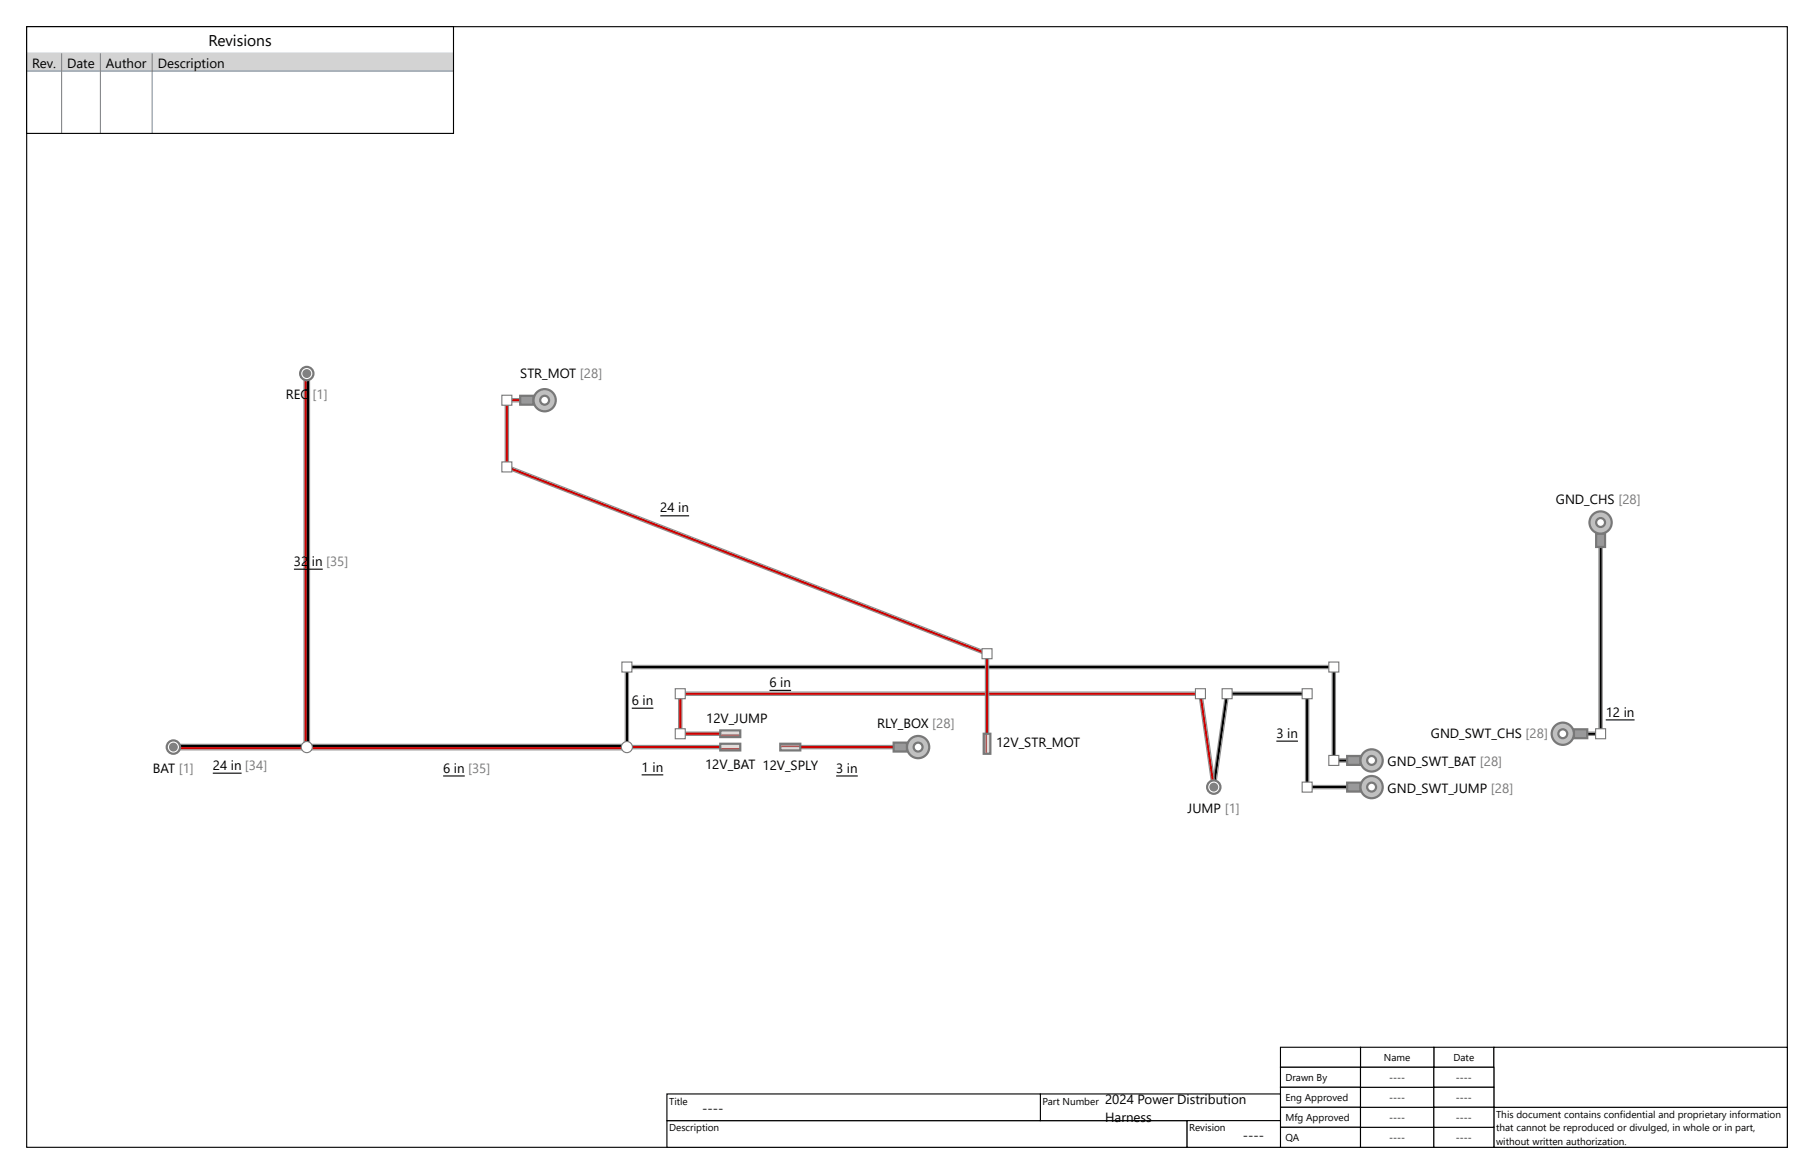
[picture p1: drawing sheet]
<svg xmlns="http://www.w3.org/2000/svg" width="432mm" height="279mm" viewBox="0 0 432 279" stroke-linecap="round" stroke-linejoin="round" font-family="sans-serif">
<path d="M6.3 6.3h419.1v266.7h-419.1z" fill="none" stroke="#000" stroke-width=".26"/>
<g fill="#fff" stroke="#000" stroke-width=".26">
<path d="M158.7 266.7h123.9v6.4h-123.9z" fill-rule="evenodd"/>
<path d="M341.3 249.2h14.3v4.8h-14.3z" fill-rule="evenodd"/>
<path d="M323.8 249.2h17.5v4.8h-17.5z" fill-rule="evenodd"/>
<path d="M304.8 249.2h19v4.8h-19z" fill-rule="evenodd"/>
<path d="M304.8 254h19v4.8h-19z" fill-rule="evenodd"/>
<path d="M304.8 258.8h19v4.7h-19z" fill-rule="evenodd"/>
<path d="M304.8 263.5h19v4.8h-19z" fill-rule="evenodd"/>
<path d="M304.8 268.3h19v4.8h-19z" fill-rule="evenodd"/>
<path d="M355.6 263.5h69.8v9.5h-69.8z" fill-rule="evenodd"/>
<path d="M247.6 260.3h57.2v6.4h-57.2z" fill-rule="evenodd"/>
<path d="M282.6 266.7h22.2v6.4h-22.2z" fill-rule="evenodd"/>
<path d="M158.8 260.3h88.8v6.4h-88.8z" fill-rule="evenodd"/>
<path d="M355.6 249.2h69.8v14.3h-69.8z" fill-rule="evenodd"/>
<path d="M323.8 268.3h17.5v4.8h-17.5z" fill-rule="evenodd"/>
<path d="M323.8 263.5h17.5v4.8h-17.5z" fill-rule="evenodd"/>
<path d="M323.8 258.8h17.5v4.7h-17.5z" fill-rule="evenodd"/>
<path d="M323.8 254h17.5v4.8h-17.5z" fill-rule="evenodd"/>
<path d="M341.3 254h14.3v4.8h-14.3z" fill-rule="evenodd"/>
<path d="M341.3 258.8h14.3v4.7h-14.3z" fill-rule="evenodd"/>
<path d="M341.3 268.3h14.3v4.8h-14.3z" fill-rule="evenodd"/>
<path d="M341.3 263.5h14.3v4.8h-14.3z" fill-rule="evenodd"/>
</g>
<path d="M6.3 6.4h101.6v25.4h-101.6z" fill-rule="evenodd" fill="#fff"/>
<path d="M6.3 12.7h101.6" fill="none" stroke="#708090" stroke-width=".24"/>
<path d="M6.3 12.7h101.6v4.2h-101.6z" fill-rule="evenodd" fill="#d3d3d3"/>
<path d="M6.3 16.9h101.6M14.7 12.7v19.1M23.9 12.7v19.1M36.2 12.7v19.1" fill="none" stroke="#708090" stroke-width=".24"/>
<path d="M6.3 6.4h101.6v25.4h-101.6z" fill="none" stroke="#000" stroke-width=".26"/>
<path d="M72.4 88.9v88.9M73.7 88.9v88.9M148.8 158.7v19.1M149.2 159.1h168.3M149.2 158.4h168.3M149.6 158.7v19.1M317.1 158.7v22.3M317.9 158.7v22.3M41.3 177.1h107.9M41.3 178.5h107.9M317.5 181.4h3.2M317.5 180.6h3.2" fill="none" stroke="#8c8c8c" stroke-width=".26"/>
<path d="M73.3 88.9v88.9M41.3 177.5h107.9M149.2 177.8v-19.1h168.3v22.3h3.2" fill="none" stroke="#000" stroke-width=".53"/>
<path d="M72.8 88.9v88.9M41.3 178.1h107.9" fill="none" stroke="#c00" stroke-width=".53"/>
<g fill="#fff" stroke="#787878" stroke-width=".26">
<path d="M148 157.6h2.4v2.3h-2.4z" fill-rule="evenodd"/>
<path d="M316.3 157.6h2.4v2.3h-2.4z" fill-rule="evenodd"/>
<path d="M316.3 179.8h2.4v2.4h-2.4z" fill-rule="evenodd"/>
</g>
<path d="M149.2 177.4h22.2M149.2 178.2h22.2M291.7 165l-3.2 22.3M292.1 164.7h19M292.1 165.5h19M292.5 165.2l-3.2 22.2M310.8 165.1v22.2M311.5 165.1v22.2M311.1 186.9h9.6M311.1 187.7h9.6" fill="none" stroke="#8c8c8c" stroke-width=".26"/>
<path d="M149.2 177.8h22.2" fill="none" stroke="#c00" stroke-width=".53"/>
<path d="M288.9 187.3l3.2-22.2h19v22.2h9.6" fill="none" stroke="#000" stroke-width=".53"/>
<g fill="#fff" stroke="#787878" stroke-width=".26">
<path d="M310 186.1h2.3v2.4h-2.3z" fill-rule="evenodd"/>
<path d="M310 163.9h2.3v2.4h-2.3z" fill-rule="evenodd"/>
<path d="M290.9 163.9h2.4v2.4h-2.4z" fill-rule="evenodd"/>
</g>
<path d="M161.5 165.1v9.5M161.9 174.2h9.5M161.9 175h9.5M161.9 165.5h123.9M161.9 164.7h123.9M162.3 165.1v9.5M285.4 165.2l3.1 22.2M286.1 165l3.2 22.3" fill="none" stroke="#8c8c8c" stroke-width=".26"/>
<path d="M171.4 174.6h-9.5v-9.5h123.9l3.1 22.2" fill="none" stroke="#c00" stroke-width=".53"/>
<g fill="#fff" stroke="#787878" stroke-width=".26">
<path d="M160.7 173.4h2.4v2.4h-2.4z" fill-rule="evenodd"/>
<path d="M160.7 163.9h2.4v2.4h-2.4z" fill-rule="evenodd"/>
<path d="M284.6 163.9h2.3v2.4h-2.3z" fill-rule="evenodd"/>
</g>
<path d="M120.3 95.2v15.9M120.6 94.9h3.2M120.6 95.6h3.2M121 95.2v15.9M120.5 111.5l114.3 44.4M120.8 110.8l114.3 44.4M234.6 155.6v19M235.3 155.6v19M190.5 178.2h22.2M190.5 177.4h22.2" fill="none" stroke="#8c8c8c" stroke-width=".26"/>
<path d="M123.8 95.2h-3.2v15.9l114.3 44.5v19M190.5 177.8h22.2" fill="none" stroke="#c00" stroke-width=".53"/>
<g fill="#fff" stroke="#787878" stroke-width=".26">
<path d="M119.5 94.1h2.3v2.3h-2.3z" fill-rule="evenodd"/>
<path d="M119.5 109.9h2.3v2.4h-2.3z" fill-rule="evenodd"/>
<path d="M233.8 154.4h2.3v2.4h-2.3z" fill-rule="evenodd"/>
</g>
<path d="M380.6 130.2v44.4M381.4 130.2v44.4M377.8 175h3.2M377.8 174.2h3.2" fill="none" stroke="#8c8c8c" stroke-width=".26"/>
<path d="M381 130.2v44.4h-3.2" fill="none" stroke="#000" stroke-width=".53"/>
<g fill="#fff" stroke="#787878" stroke-width=".26">
<path d="M379.8 173.4h2.4v2.4h-2.4z" fill-rule="evenodd"/>
<circle cx="73" cy="177.8" r="1.32"/>
<circle cx="149.2" cy="177.8" r="1.32"/>
</g>
<path d="M320.7 179.9h3.1v2.1h-3.1z" fill-rule="evenodd" fill="#999" stroke="#787878" stroke-width=".53"/>
<circle cx="326.5" cy="181" r="2.65" fill="#c0c0c0" stroke="#787878" stroke-width=".53"/>
<circle cx="326.5" cy="181" r="1.06" fill="#fff" stroke="#787878" stroke-width=".53"/>
<path d="M123.8 94.2h3.2v2.1h-3.2z" fill-rule="evenodd" fill="#999" stroke="#787878" stroke-width=".53"/>
<circle cx="129.6" cy="95.3" r="2.65" fill="#c0c0c0" stroke="#787878" stroke-width=".53"/>
<circle cx="129.6" cy="95.3" r="1.06" fill="#fff" stroke="#787878" stroke-width=".53"/>
<path d="M374.6 173.6h3.2v2.1h-3.2z" fill-rule="evenodd" fill="#999" stroke="#787878" stroke-width=".53"/>
<circle cx="372" cy="174.6" r="2.65" fill="#c0c0c0" stroke="#787878" stroke-width=".53"/>
<circle cx="372" cy="174.6" r="1.06" fill="#fff" stroke="#787878" stroke-width=".53"/>
<path d="M379.9 127h2.2v3.2h-2.2z" fill-rule="evenodd" fill="#999" stroke="#787878" stroke-width=".53"/>
<circle cx="381" cy="124.4" r="2.65" fill="#c0c0c0" stroke="#787878" stroke-width=".53"/>
<circle cx="381" cy="124.4" r="1.06" fill="#fff" stroke="#787878" stroke-width=".53"/>
<path d="M320.7 186.3h3.1v2.1h-3.1z" fill-rule="evenodd" fill="#999" stroke="#787878" stroke-width=".53"/>
<circle cx="326.5" cy="187.3" r="2.65" fill="#c0c0c0" stroke="#787878" stroke-width=".53"/>
<circle cx="326.5" cy="187.3" r="1.06" fill="#fff" stroke="#787878" stroke-width=".53"/>
<path d="M212.7 176.7h3.2v2.2h-3.2z" fill-rule="evenodd" fill="#999" stroke="#787878" stroke-width=".53"/>
<circle cx="218.5" cy="177.8" r="2.65" fill="#c0c0c0" stroke="#787878" stroke-width=".53"/>
<g fill="#fff" stroke="#787878" stroke-width=".53">
<path d="M171.4 177h4.8v1.6h-4.8z" fill-rule="evenodd"/>
<path d="M185.7 177h4.8v1.6h-4.8z" fill-rule="evenodd"/>
<path d="M234.2 174.6h1.5v4.8h-1.5z" fill-rule="evenodd"/>
<path d="M171.4 173.8h4.8v1.6h-4.8z" fill-rule="evenodd"/>
<circle cx="218.5" cy="177.8" r="1.06"/>
<circle cx="41.3" cy="177.8" r="1.59"/>
</g>
<circle cx="41.3" cy="177.8" r="1.06" fill="#808080"/>
<circle cx="73" cy="88.9" r="1.59" fill="#fff" stroke="#787878" stroke-width=".53"/>
<circle cx="73" cy="88.9" r="1.06" fill="#808080"/>
<circle cx="288.9" cy="187.3" r="1.59" fill="#fff" stroke="#787878" stroke-width=".53"/>
<circle cx="288.9" cy="187.3" r="1.06" fill="#808080"/>
<path d="M70 135.5h6.8M157.2 122.8h6.8M150.4 168.5h5.1M183.2 164.3h5.1M303.8 176.4h5.2M382.2 171.3h6.9M50.7 184h6.8M105.5 184.7h5.1M152.7 184.4h5.2M199 184.7h5.2" fill="none" stroke="#000" stroke-width=".26"/>
<text font-size="3.7" x="49.6" y="11.1">Revisions</text>
<g font-size="3.2">
<text x="7.7" y="16.1">Rev.</text>
<text x="16" y="16.1">Date</text>
<text x="25.2" y="16.1">Author</text>
<text x="37.5" y="16.1">Description</text>
<text x="123.8" y="90">STR_MOT [28]</text>
<text x="68" y="95">REC</text>
<text x="370.4" y="119.8">GND_CHS [28]</text>
<text x="157.2" y="122">24 in</text>
<text x="70" y="134.7">32</text>
<text x="74.3" y="134.7">in [35]</text>
<text x="150.4" y="167.7">6 in</text>
<text x="183.2" y="163.5">6 in</text>
<text x="168.1" y="172">12V_JUMP</text>
<text x="208.8" y="173.3">RLY_BOX [28]</text>
<text x="382.2" y="170.5">12 in</text>
<text x="237.1" y="177.8">12V_STR_MOT</text>
<text x="303.8" y="175.6">3 in</text>
<text x="340.6" y="175.7">GND_SWT_CHS [28]</text>
<text x="36.4" y="183.9">BAT [1]</text>
<text x="50.7" y="183.2">24 in [34]</text>
<text x="105.5" y="183.9">6 in [35]</text>
<text x="152.7" y="183.6">1 in</text>
<text x="167.8" y="183.1">12V_BAT 12V_SPLY</text>
<text x="199" y="183.9">3 in</text>
<text x="330.3" y="182.3">GND_SWT_BAT [28]</text>
<text x="330.3" y="188.6">GND_SWT_JUMP [28]</text>
<text x="282.7" y="193.4">JUMP [1]</text>
<text x="263.1" y="262.7">2024 Power Distribution</text>
<text x="167.2" y="264.8">----</text>
<text x="263.1" y="267">Harness</text>
<text x="295.8" y="271.2">----</text>
</g>
<text font-size="3.2" fill="#797979" x="74.4" y="95">[1]</text>
<g font-size="2.4">
<text x="306" y="257.4">Drawn By</text>
<text x="329.4" y="252.6">Name</text>
<text x="330.7" y="257.4">----</text>
<text x="346" y="252.6">Date</text>
<text x="346.6" y="257.4">----</text>
<text x="159.3" y="262.9">Title</text>
<text x="248.2" y="262.9">Part Number</text>
<text x="306" y="262.1">Eng Approved</text>
<text x="330.7" y="262.1">----</text>
<text x="346.6" y="262.1">----</text>
<text x="159.3" y="269.3">Description</text>
<text x="283.1" y="269.3">Revision</text>
<text x="306" y="266.9">Mfg Approved</text>
<text x="330.7" y="266.9">----</text>
<text x="346.6" y="266.9">----</text>
<text x="356.1" y="266.1">This document contains confidential and proprietary information</text>
<text x="356.1" y="269.3">that cannot be reproduced or divulged, in whole or in part,</text>
<text x="306" y="271.7">QA</text>
<text x="330.7" y="271.7">----</text>
<text x="346.6" y="271.7">----</text>
<text x="356.1" y="272.4">without written authorization.</text>
</g>
</svg>
